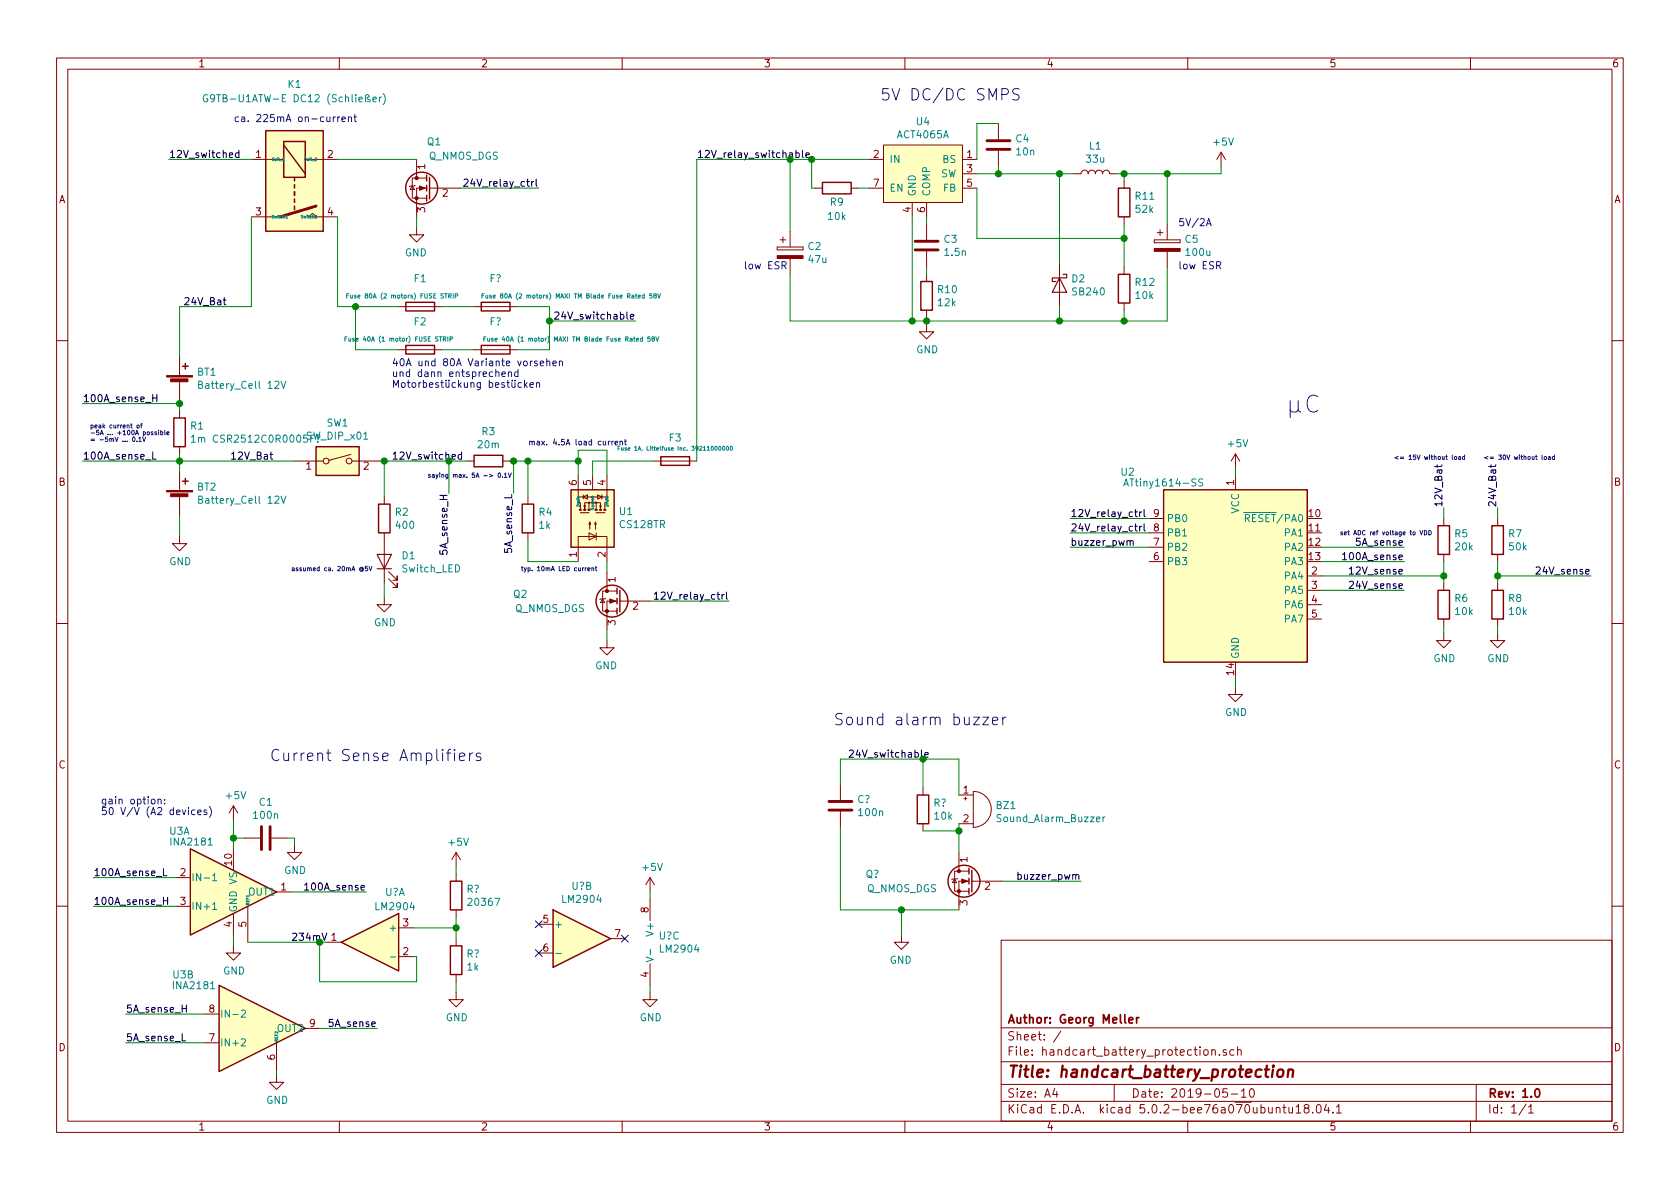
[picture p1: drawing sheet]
EESchema Schematic File Version 4
LIBS:handcart_battery_protection-cache
EELAYER 26 0
EELAYER END
$Descr A4 11693 8268
encoding utf-8
Sheet 1 1
Title "handcart_battery_protection"
Date "2019-05-10"
Rev "1.0"
Comp "Author: Georg Meller"
Comment1 ""
Comment2 ""
Comment3 ""
Comment4 ""
$EndDescr
$Comp
L Device:Battery_Cell BT1
U 1 1
P 1250 2675
F 0 "BT1" H 1368 2771 50  0000 L CNN
F 1 "Battery_Cell 12V" H 1368 2680 50  0000 L CNN
F 2 "" V 1250 2735 50  0001 C CNN
F 3 "~" V 1250 2735 50  0001 C CNN
	1    1250 2675
	1    0    0    -1  
$EndComp
$Comp
L Device:Battery_Cell BT2
U 1 1
P 1250 3475
F 0 "BT2" H 1368 3571 50  0000 L CNN
F 1 "Battery_Cell 12V" H 1368 3480 50  0000 L CNN
F 2 "" V 1250 3535 50  0001 C CNN
F 3 "~" V 1250 3535 50  0001 C CNN
	1    1250 3475
	1    0    0    -1  
$EndComp
Wire Wire Line
	1250 3575 1250 3725
$Comp
L power:GND #PWR01
U 1 1
P 1250 3725
F 0 "#PWR01" H 1250 3475 50  0001 C CNN
F 1 "GND" H 1255 3552 50  0000 C CNN
F 2 "" H 1250 3725 50  0001 C CNN
F 3 "" H 1250 3725 50  0001 C CNN
	1    1250 3725
	1    0    0    -1  
$EndComp
$Comp
L project_symbols:relay K1
U 1 1
P 2050 1300
F 0 "K1" V 1325 1300 50  0000 C CNN
F 1 "G9TB-U1ATW-E DC12 (Schließer)" V 1425 1300 50  0000 C CNN
F 2 "Relay_THT:Relay_StandexMeder_DIP_LowProfile" H 2400 1250 50  0001 L CNN
F 3 "https://standexelectronics.com/wp-content/uploads/datasheet_reed_relay_DIP.pdf" H 2050 1300 50  0001 C CNN
	1    2050 1300
	0    1    1    0   
$EndComp
Wire Wire Line
	1250 2125 1250 2475
$Comp
L Device:Buzzer BZ1
U 1 1
P 6775 5625
F 0 "BZ1" H 6928 5654 50  0000 L CNN
F 1 "Sound_Alarm_Buzzer" H 6928 5563 50  0000 L CNN
F 2 "" V 6750 5725 50  0001 C CNN
F 3 "~" V 6750 5725 50  0001 C CNN
	1    6775 5625
	1    0    0    -1  
$EndComp
$Comp
L Device:Fuse F1
U 1 1
P 2925 2125
F 0 "F1" V 2728 2125 50  0000 C CNN
F 1 "Fuse 80A (2 motors) FUSE STRIP" V 2850 2000 31  0000 C CNN
F 2 "" V 2855 2125 50  0001 C CNN
F 3 "~" H 2925 2125 50  0001 C CNN
	1    2925 2125
	0    1    1    0   
$EndComp
$Comp
L Device:Fuse F2
U 1 1
P 2925 2425
F 0 "F2" V 2728 2425 50  0000 C CNN
F 1 "Fuse 40A (1 motor) FUSE STRIP" V 2850 2275 31  0000 C CNN
F 2 "" V 2855 2425 50  0001 C CNN
F 3 "~" H 2925 2425 50  0001 C CNN
	1    2925 2425
	0    1    1    0   
$EndComp
Text Label 1600 3200 0    50   ~ 0
12V_Bat
Text Label 1275 2125 0    50   ~ 0
24V_Bat
$Comp
L Device:Fuse F3
U 1 1
P 4700 3200
F 0 "F3" V 4537 3200 50  0000 C CNN
F 1 "Fuse 1A, Littelfuse Inc. 39211000000" V 4611 3200 28  0000 C CNN
F 2 "" V 4630 3200 50  0001 C CNN
F 3 "Fuse 1A, Littelfuse Inc. 39211000000" H 4700 3200 50  0001 C CNN
	1    4700 3200
	0    1    1    0   
$EndComp
Wire Wire Line
	2775 2125 2475 2125
Wire Wire Line
	2475 2125 2475 2425
Wire Wire Line
	2475 2425 2775 2425
Connection ~ 2475 2125
Wire Wire Line
	2475 2125 2350 2125
Wire Wire Line
	3825 2225 3825 2425
Wire Wire Line
	3825 2225 4425 2225
Text Notes 2725 2700 0    50   ~ 0
40A und 80A Variante vorsehen\nund dann entsprechend \nMotorbestückung bestücken
Wire Wire Line
	1250 2125 1750 2125
$Comp
L Switch:SW_DIP_x01 SW1
U 1 1
P 2350 3200
F 0 "SW1" H 2350 3467 50  0000 C CNN
F 1 "SW_DIP_x01" H 2350 3376 50  0000 C CNN
F 2 "" H 2350 3200 50  0001 C CNN
F 3 "" H 2350 3200 50  0001 C CNN
	1    2350 3200
	1    0    0    -1  
$EndComp
$Comp
L power:GND #PWR02
U 1 1
P 2675 4150
F 0 "#PWR02" H 2675 3900 50  0001 C CNN
F 1 "GND" H 2680 3977 50  0000 C CNN
F 2 "" H 2675 4150 50  0001 C CNN
F 3 "" H 2675 4150 50  0001 C CNN
	1    2675 4150
	1    0    0    -1  
$EndComp
$Comp
L Device:LED D1
U 1 1
P 2675 3900
F 0 "D1" V 2713 3783 50  0000 R CNN
F 1 "Switch_LED" V 2622 3783 50  0000 R CNN
F 2 "" H 2675 3900 50  0001 C CNN
F 3 "~" H 2675 3900 50  0001 C CNN
	1    2675 3900
	0    -1   -1   0   
$EndComp
$Comp
L project_symbols:CS128TR U1
U 1 1
P 4125 3600
F 0 "U1" V 4171 3420 50  0000 R CNN
F 1 "CS128TR" V 4080 3420 50  0000 R CNN
F 2 "Package_SO:SO-4_4.4x4.3mm_P2.54mm" H 3925 3400 50  0001 L CIN
F 3 "https://docs.broadcom.com/docs/AV02-0173EN" H 4075 3600 50  0001 L CNN
	1    4125 3600
	0    -1   -1   0   
$EndComp
Wire Wire Line
	4125 3200 4125 3300
Wire Wire Line
	4125 3200 4550 3200
Wire Wire Line
	4225 3300 4225 3125
Wire Wire Line
	4225 3125 4025 3125
Wire Wire Line
	4025 3125 4025 3200
Connection ~ 4025 3200
Wire Wire Line
	4025 3200 4025 3300
Text Notes 3675 3100 0    39   ~ 0
max. 4.5A load current
Wire Wire Line
	3675 3900 4025 3900
$Comp
L Device:R R4
U 1 1
P 3675 3600
F 0 "R4" H 3745 3646 50  0000 L CNN
F 1 "1k" H 3745 3555 50  0000 L CNN
F 2 "" V 3605 3600 50  0001 C CNN
F 3 "~" H 3675 3600 50  0001 C CNN
	1    3675 3600
	1    0    0    -1  
$EndComp
$Comp
L power:GND #PWR03
U 1 1
P 2900 1575
F 0 "#PWR03" H 2900 1325 50  0001 C CNN
F 1 "GND" H 2905 1402 50  0000 C CNN
F 2 "" H 2900 1575 50  0001 C CNN
F 3 "" H 2900 1575 50  0001 C CNN
	1    2900 1575
	-1   0    0    -1  
$EndComp
Text Notes 3625 3975 0    31   ~ 0
typ. 10mA LED current
Wire Wire Line
	3675 3900 3675 3750
Wire Wire Line
	3675 3200 3675 3450
Wire Wire Line
	3675 3200 4025 3200
$Comp
L Device:Q_NMOS_DGS Q1
U 1 1
P 3000 1300
F 0 "Q1" H 2925 1625 50  0000 L CNN
F 1 "Q_NMOS_DGS" H 2525 1525 50  0000 L CNN
F 2 "" H 3200 1400 50  0001 C CNN
F 3 "~" H 3000 1300 50  0001 C CNN
	1    3000 1300
	-1   0    0    -1  
$EndComp
Wire Wire Line
	2900 1500 2900 1575
Wire Wire Line
	4225 3900 4225 3975
Wire Wire Line
	3200 1300 3750 1300
Text Label 3750 1300 2    50   ~ 0
24V_relay_ctrl
$Comp
L Device:R R2
U 1 1
P 2675 3600
F 0 "R2" H 2745 3646 50  0000 L CNN
F 1 "400" H 2745 3555 50  0000 L CNN
F 2 "" V 2605 3600 50  0001 C CNN
F 3 "~" H 2675 3600 50  0001 C CNN
	1    2675 3600
	1    0    0    -1  
$EndComp
Text Notes 2025 3975 0    31   ~ 0
assumed ca. 20mA @5V
Text Label 4850 1100 0    50   ~ 0
12V_relay_switchable
Text Label 4425 2225 2    50   ~ 0
24V_switchable
Wire Wire Line
	2675 3200 2675 3450
Text Label 2725 3200 0    50   ~ 0
12V_switched
Wire Wire Line
	2050 3200 1250 3200
Wire Wire Line
	1250 3200 1250 3275
Wire Wire Line
	2675 4050 2675 4150
Wire Wire Line
	2675 3200 2650 3200
Text Notes 1625 850  0    50   ~ 0
ca. 225mA on-current
Wire Wire Line
	1750 2125 1750 1500
Wire Wire Line
	2350 1500 2350 2125
Wire Wire Line
	2900 1100 2350 1100
$Comp
L power:GND #PWR04
U 1 1
P 4225 4450
F 0 "#PWR04" H 4225 4200 50  0001 C CNN
F 1 "GND" H 4230 4277 50  0000 C CNN
F 2 "" H 4225 4450 50  0001 C CNN
F 3 "" H 4225 4450 50  0001 C CNN
	1    4225 4450
	-1   0    0    -1  
$EndComp
$Comp
L Device:Q_NMOS_DGS Q2
U 1 1
P 4325 4175
F 0 "Q2" H 4975 4225 50  0000 L CNN
F 1 "Q_NMOS_DGS" H 4575 4125 50  0000 L CNN
F 2 "" H 4525 4275 50  0001 C CNN
F 3 "~" H 4325 4175 50  0001 C CNN
	1    4325 4175
	-1   0    0    -1  
$EndComp
Wire Wire Line
	4225 4375 4225 4450
Wire Wire Line
	4525 4175 5075 4175
Text Label 5075 4175 2    50   ~ 0
12V_relay_ctrl
Wire Wire Line
	1750 1100 1175 1100
Text Label 1175 1100 0    50   ~ 0
12V_switched
Text Notes 6125 700  0    79   ~ 0
5V DC/DC SMPS
$Comp
L MCU_Microchip_ATtiny:ATtiny1614-SS U2
U 1 1
P 8600 4000
F 0 "U2" H 7850 4725 50  0000 C CNN
F 1 "ATtiny1614-SS" H 8100 4650 50  0000 C CNN
F 2 "Package_SO:SOIC-14_3.9x8.7mm_P1.27mm" H 8600 4000 50  0001 C CIN
F 3 "http://ww1.microchip.com/downloads/en/DeviceDoc/ATtiny1614-data-sheet-40001995A.pdf" H 8600 4000 50  0001 C CNN
	1    8600 4000
	1    0    0    -1  
$EndComp
$Comp
L Device:R R1
U 1 1
P 1250 3000
F 0 "R1" H 1320 3046 50  0000 L CNN
F 1 "1m CSR2512C0R0005F?" H 1320 2955 50  0000 L CNN
F 2 "" V 1180 3000 50  0001 C CNN
F 3 "~" H 1250 3000 50  0001 C CNN
	1    1250 3000
	1    0    0    -1  
$EndComp
Wire Wire Line
	1250 3150 1250 3200
Connection ~ 1250 3200
Wire Wire Line
	1250 2775 1250 2800
$Comp
L Device:R R3
U 1 1
P 3400 3200
F 0 "R3" V 3193 3200 50  0000 C CNN
F 1 "20m" V 3284 3200 50  0000 C CNN
F 2 "" V 3330 3200 50  0001 C CNN
F 3 "~" H 3400 3200 50  0001 C CNN
	1    3400 3200
	0    1    1    0   
$EndComp
Connection ~ 3675 3200
Wire Wire Line
	3550 3200 3575 3200
Wire Wire Line
	2675 3200 3125 3200
Connection ~ 2675 3200
$Comp
L power:GND #PWR05
U 1 1
P 8600 4775
F 0 "#PWR05" H 8600 4525 50  0001 C CNN
F 1 "GND" H 8605 4602 50  0000 C CNN
F 2 "" H 8600 4775 50  0001 C CNN
F 3 "" H 8600 4775 50  0001 C CNN
	1    8600 4775
	1    0    0    -1  
$EndComp
Wire Wire Line
	8600 4775 8600 4700
$Comp
L Device:R R5
U 1 1
P 10050 3750
F 0 "R5" H 10120 3796 50  0000 L CNN
F 1 "20k" H 10120 3705 50  0000 L CNN
F 2 "" V 9980 3750 50  0001 C CNN
F 3 "~" H 10050 3750 50  0001 C CNN
	1    10050 3750
	1    0    0    -1  
$EndComp
$Comp
L Device:R R6
U 1 1
P 10050 4200
F 0 "R6" H 10120 4246 50  0000 L CNN
F 1 "10k" H 10120 4155 50  0000 L CNN
F 2 "" V 9980 4200 50  0001 C CNN
F 3 "~" H 10050 4200 50  0001 C CNN
	1    10050 4200
	1    0    0    -1  
$EndComp
$Comp
L Device:R R7
U 1 1
P 10425 3750
F 0 "R7" H 10495 3796 50  0000 L CNN
F 1 "50k" H 10495 3705 50  0000 L CNN
F 2 "" V 10355 3750 50  0001 C CNN
F 3 "~" H 10425 3750 50  0001 C CNN
	1    10425 3750
	1    0    0    -1  
$EndComp
$Comp
L Device:R R8
U 1 1
P 10425 4200
F 0 "R8" H 10495 4246 50  0000 L CNN
F 1 "10k" H 10495 4155 50  0000 L CNN
F 2 "" V 10355 4200 50  0001 C CNN
F 3 "~" H 10425 4200 50  0001 C CNN
	1    10425 4200
	1    0    0    -1  
$EndComp
$Comp
L power:GND #PWR06
U 1 1
P 10050 4400
F 0 "#PWR06" H 10050 4150 50  0001 C CNN
F 1 "GND" H 10055 4227 50  0000 C CNN
F 2 "" H 10050 4400 50  0001 C CNN
F 3 "" H 10050 4400 50  0001 C CNN
	1    10050 4400
	1    0    0    -1  
$EndComp
$Comp
L power:GND #PWR07
U 1 1
P 10425 4400
F 0 "#PWR07" H 10425 4150 50  0001 C CNN
F 1 "GND" H 10430 4227 50  0000 C CNN
F 2 "" H 10425 4400 50  0001 C CNN
F 3 "" H 10425 4400 50  0001 C CNN
	1    10425 4400
	1    0    0    -1  
$EndComp
Wire Wire Line
	10425 4350 10425 4400
Wire Wire Line
	10050 4350 10050 4400
Wire Wire Line
	9200 4000 10050 4000
Wire Wire Line
	10050 4000 10050 4050
Wire Wire Line
	10050 3900 10050 4000
Connection ~ 10050 4000
Text Label 10050 3525 1    50   ~ 0
12V_Bat
Wire Wire Line
	10050 3525 10050 3600
Text Notes 9700 3200 0    31   ~ 0
<= 15V without load
Text Label 9775 4000 2    50   ~ 0
12V_sense
Wire Wire Line
	10425 3600 10425 3525
Wire Wire Line
	10425 3900 10425 4000
Wire Wire Line
	10425 4000 11075 4000
Connection ~ 10425 4000
Wire Wire Line
	10425 4000 10425 4050
Text Notes 9325 3725 0    31   ~ 0
set ADC ref voltage to VDD
Text Label 10425 3525 1    50   ~ 0
24V_Bat
Text Label 11075 4000 2    50   ~ 0
24V_sense
Wire Wire Line
	9200 4100 9775 4100
Text Label 9775 4100 2    50   ~ 0
24V_sense
Text Notes 10325 3200 0    31   ~ 0
<= 30V without load
$Comp
L project_symbols:ACT4065A U4
U 1 1
P 6400 1100
F 0 "U4" H 6425 1365 50  0000 C CNN
F 1 "ACT4065A" H 6425 1274 50  0000 C CNN
F 2 "" H 6400 1100 50  0001 C CNN
F 3 "" H 6400 1100 50  0001 C CNN
	1    6400 1100
	1    0    0    -1  
$EndComp
$Comp
L Device:R R9
U 1 1
P 5825 1300
F 0 "R9" V 5725 1300 50  0000 C CNN
F 1 "10k" V 5625 1300 50  0000 C CNN
F 2 "" V 5755 1300 50  0001 C CNN
F 3 "~" H 5825 1300 50  0001 C CNN
	1    5825 1300
	0    -1   -1   0   
$EndComp
Wire Wire Line
	5975 1300 6050 1300
Wire Wire Line
	5650 1100 5650 1300
Wire Wire Line
	5650 1300 5675 1300
Wire Wire Line
	5650 1100 6050 1100
$Comp
L Device:C C4
U 1 1
P 6950 1000
F 0 "C4" H 7065 1046 50  0000 L CNN
F 1 "10n" H 7065 955 50  0000 L CNN
F 2 "" H 6988 850 50  0001 C CNN
F 3 "~" H 6950 1000 50  0001 C CNN
	1    6950 1000
	1    0    0    -1  
$EndComp
Wire Wire Line
	4850 3200 4850 1100
Wire Wire Line
	4850 1100 5500 1100
Connection ~ 5650 1100
Wire Wire Line
	6800 1100 6800 850 
Wire Wire Line
	6800 850  6950 850 
Wire Wire Line
	6800 1200 6950 1200
Wire Wire Line
	6950 1150 6950 1200
Connection ~ 6950 1200
$Comp
L Device:L L1
U 1 1
P 7625 1200
F 0 "L1" V 7815 1200 50  0000 C CNN
F 1 "33u" V 7724 1200 50  0000 C CNN
F 2 "" H 7625 1200 50  0001 C CNN
F 3 "~" H 7625 1200 50  0001 C CNN
	1    7625 1200
	0    -1   -1   0   
$EndComp
Wire Wire Line
	6950 1200 7375 1200
Wire Wire Line
	7775 1200 7825 1200
$Comp
L Device:D_Schottky D2
U 1 1
P 7375 1975
F 0 "D2" V 7329 2054 50  0000 L CNN
F 1 "SB240" V 7420 2054 50  0000 L CNN
F 2 "" H 7375 1975 50  0001 C CNN
F 3 "~" H 7375 1975 50  0001 C CNN
	1    7375 1975
	0    1    1    0   
$EndComp
Wire Wire Line
	7375 1200 7375 1825
Connection ~ 7375 1200
Wire Wire Line
	7375 1200 7475 1200
$Comp
L power:GND #PWR0101
U 1 1
P 6450 2250
F 0 "#PWR0101" H 6450 2000 50  0001 C CNN
F 1 "GND" H 6455 2077 50  0000 C CNN
F 2 "" H 6450 2250 50  0001 C CNN
F 3 "" H 6450 2250 50  0001 C CNN
	1    6450 2250
	1    0    0    -1  
$EndComp
$Comp
L Device:C C3
U 1 1
P 6450 1700
F 0 "C3" H 6565 1746 50  0000 L CNN
F 1 "1.5n" H 6565 1655 50  0000 L CNN
F 2 "" H 6488 1550 50  0001 C CNN
F 3 "~" H 6450 1700 50  0001 C CNN
	1    6450 1700
	1    0    0    -1  
$EndComp
Wire Wire Line
	6450 1500 6450 1550
$Comp
L Device:R R10
U 1 1
P 6450 2050
F 0 "R10" H 6520 2096 50  0000 L CNN
F 1 "12k" H 6520 2005 50  0000 L CNN
F 2 "" V 6380 2050 50  0001 C CNN
F 3 "~" H 6450 2050 50  0001 C CNN
	1    6450 2050
	1    0    0    -1  
$EndComp
Wire Wire Line
	6450 2250 6450 2225
Wire Wire Line
	6450 1850 6450 1900
Wire Wire Line
	6350 1500 6350 2225
Wire Wire Line
	6350 2225 6450 2225
Connection ~ 6450 2225
Wire Wire Line
	6450 2225 6450 2200
$Comp
L Device:CP C2
U 1 1
P 5500 1750
F 0 "C2" H 5618 1796 50  0000 L CNN
F 1 "47u" H 5618 1705 50  0000 L CNN
F 2 "" H 5538 1600 50  0001 C CNN
F 3 "~" H 5500 1750 50  0001 C CNN
	1    5500 1750
	1    0    0    -1  
$EndComp
Wire Wire Line
	6350 2225 5500 2225
Wire Wire Line
	5500 2225 5500 1900
Connection ~ 6350 2225
Wire Wire Line
	5500 1600 5500 1100
Connection ~ 5500 1100
Wire Wire Line
	5500 1100 5650 1100
$Comp
L Device:CP C5
U 1 1
P 8125 1700
F 0 "C5" H 8243 1746 50  0000 L CNN
F 1 "100u" H 8243 1655 50  0000 L CNN
F 2 "" H 8163 1550 50  0001 C CNN
F 3 "~" H 8125 1700 50  0001 C CNN
	1    8125 1700
	1    0    0    -1  
$EndComp
Wire Wire Line
	8125 1850 8125 2225
Wire Wire Line
	8125 2225 7825 2225
Wire Wire Line
	8125 1550 8125 1200
Connection ~ 8125 1200
$Comp
L Device:R R12
U 1 1
P 7825 2000
F 0 "R12" H 7895 2046 50  0000 L CNN
F 1 "10k" H 7895 1955 50  0000 L CNN
F 2 "" V 7755 2000 50  0001 C CNN
F 3 "~" H 7825 2000 50  0001 C CNN
	1    7825 2000
	1    0    0    -1  
$EndComp
$Comp
L Device:R R11
U 1 1
P 7825 1400
F 0 "R11" H 7895 1446 50  0000 L CNN
F 1 "52k" H 7895 1355 50  0000 L CNN
F 2 "" V 7755 1400 50  0001 C CNN
F 3 "~" H 7825 1400 50  0001 C CNN
	1    7825 1400
	1    0    0    -1  
$EndComp
Wire Wire Line
	7825 1200 7825 1250
Connection ~ 7825 1200
Wire Wire Line
	7825 1200 8125 1200
Wire Wire Line
	7825 1550 7825 1650
Wire Wire Line
	7825 2150 7825 2225
Connection ~ 7825 2225
Wire Wire Line
	7825 2225 7375 2225
Wire Wire Line
	7375 2125 7375 2225
Connection ~ 7375 2225
Wire Wire Line
	7375 2225 6450 2225
Wire Wire Line
	7825 1650 6800 1650
Wire Wire Line
	6800 1650 6800 1300
Connection ~ 7825 1650
Wire Wire Line
	7825 1650 7825 1850
Text Notes 8200 1575 0    50   ~ 0
5V/2A
$Comp
L power:+5V #PWR0102
U 1 1
P 8500 1150
F 0 "#PWR0102" H 8500 1000 50  0001 C CNN
F 1 "+5V" H 8515 1323 50  0000 C CNN
F 2 "" H 8500 1150 50  0001 C CNN
F 3 "" H 8500 1150 50  0001 C CNN
	1    8500 1150
	1    0    0    -1  
$EndComp
Wire Wire Line
	8500 1150 8500 1200
Wire Wire Line
	8125 1200 8500 1200
$Comp
L power:+5V #PWR0103
U 1 1
P 8600 3250
F 0 "#PWR0103" H 8600 3100 50  0001 C CNN
F 1 "+5V" H 8615 3423 50  0000 C CNN
F 2 "" H 8600 3250 50  0001 C CNN
F 3 "" H 8600 3250 50  0001 C CNN
	1    8600 3250
	1    0    0    -1  
$EndComp
Wire Wire Line
	8600 3250 8600 3300
Text Notes 5175 1875 0    50   ~ 0
low ESR
Text Notes 8200 1875 0    50   ~ 0
low ESR
Text Notes 625  3075 0    31   ~ 0
peak current of\n-5A ... +100A possible\n= -5mV ... 0.1V
Text Notes 2975 3325 0    31   ~ 0
saying max. 5A -> 0.1V
$Comp
L project_symbols:INA2181 U3
U 1 1
P 1725 6200
F 0 "U3" H 1175 6625 50  0000 L CNN
F 1 "INA2181" H 1175 6550 50  0000 L CNN
F 2 "" H 1725 6200 50  0001 C CNN
F 3 "http://www.ti.com/lit/ds/symlink/ina282.pdf" H 1725 6200 50  0001 C CNN
	1    1725 6200
	1    0    0    -1  
$EndComp
$Comp
L project_symbols:INA2181 U3
U 2 1
P 1925 7150
F 0 "U3" H 1275 7525 50  0000 C CNN
F 1 "INA2181" H 1350 7450 50  0000 C CNN
F 2 "" H 1925 7150 50  0001 C CNN
F 3 "http://www.ti.com/lit/ds/symlink/ina282.pdf" H 1925 7150 50  0001 C CNN
	2    1925 7150
	1    0    0    -1  
$EndComp
$Comp
L power:GND #PWR0104
U 1 1
P 1625 6575
F 0 "#PWR0104" H 1625 6325 50  0001 C CNN
F 1 "GND" H 1630 6402 50  0000 C CNN
F 2 "" H 1625 6575 50  0001 C CNN
F 3 "" H 1625 6575 50  0001 C CNN
	1    1625 6575
	1    0    0    -1  
$EndComp
Wire Wire Line
	1625 6575 1625 6500
$Comp
L power:+5V #PWR0105
U 1 1
P 1625 5700
F 0 "#PWR0105" H 1625 5550 50  0001 C CNN
F 1 "+5V" H 1640 5873 50  0000 C CNN
F 2 "" H 1625 5700 50  0001 C CNN
F 3 "" H 1625 5700 50  0001 C CNN
	1    1625 5700
	1    0    0    -1  
$EndComp
Wire Wire Line
	1625 5700 1625 5825
$Comp
L Device:C C1
U 1 1
P 1850 5825
F 0 "C1" V 1598 5825 50  0000 C CNN
F 1 "100n" V 1689 5825 50  0000 C CNN
F 2 "" H 1888 5675 50  0001 C CNN
F 3 "~" H 1850 5825 50  0001 C CNN
	1    1850 5825
	0    1    1    0   
$EndComp
Wire Wire Line
	1700 5825 1625 5825
Connection ~ 1625 5825
Wire Wire Line
	1625 5825 1625 5900
Wire Wire Line
	2000 5825 2050 5825
Wire Wire Line
	2050 5825 2050 5875
$Comp
L power:GND #PWR0106
U 1 1
P 2050 5875
F 0 "#PWR0106" H 2050 5625 50  0001 C CNN
F 1 "GND" H 2055 5702 50  0000 C CNN
F 2 "" H 2050 5875 50  0001 C CNN
F 3 "" H 2050 5875 50  0001 C CNN
	1    2050 5875
	1    0    0    -1  
$EndComp
Wire Wire Line
	1250 2800 575  2800
Connection ~ 1250 2800
Wire Wire Line
	1250 2800 1250 2850
Text Label 575  2800 0    50   ~ 0
100A_sense_H
Wire Wire Line
	1250 3200 575  3200
Text Label 575  3200 0    50   ~ 0
100A_sense_L
Text Label 2025 6550 0    50   ~ 0
234mV
$Comp
L Amplifier_Operational:LM2904 U?
U 1 1
P 2575 6550
F 0 "U?" H 2400 6900 50  0000 C CNN
F 1 "LM2904" H 2400 6800 50  0000 C CNN
F 2 "" H 2575 6550 50  0001 C CNN
F 3 "http://www.ti.com/lit/ds/symlink/lm358.pdf" H 2575 6550 50  0001 C CNN
	1    2575 6550
	-1   0    0    -1  
$EndComp
$Comp
L Amplifier_Operational:LM2904 U?
U 2 1
P 4050 6525
F 0 "U?" H 4050 6892 50  0000 C CNN
F 1 "LM2904" H 4050 6801 50  0000 C CNN
F 2 "" H 4050 6525 50  0001 C CNN
F 3 "http://www.ti.com/lit/ds/symlink/lm358.pdf" H 4050 6525 50  0001 C CNN
	2    4050 6525
	1    0    0    -1  
$EndComp
$Comp
L Amplifier_Operational:LM2904 U?
U 3 1
P 4625 6550
F 0 "U?" H 4583 6596 50  0000 L CNN
F 1 "LM2904" H 4583 6505 50  0000 L CNN
F 2 "" H 4625 6550 50  0001 C CNN
F 3 "http://www.ti.com/lit/ds/symlink/lm358.pdf" H 4625 6550 50  0001 C CNN
	3    4625 6550
	1    0    0    -1  
$EndComp
$Comp
L power:GND #PWR?
U 1 1
P 4525 6900
F 0 "#PWR?" H 4525 6650 50  0001 C CNN
F 1 "GND" H 4530 6727 50  0000 C CNN
F 2 "" H 4525 6900 50  0001 C CNN
F 3 "" H 4525 6900 50  0001 C CNN
	1    4525 6900
	1    0    0    -1  
$EndComp
Wire Wire Line
	4525 6900 4525 6850
$Comp
L power:+5V #PWR?
U 1 1
P 4525 6200
F 0 "#PWR?" H 4525 6050 50  0001 C CNN
F 1 "+5V" H 4540 6373 50  0000 C CNN
F 2 "" H 4525 6200 50  0001 C CNN
F 3 "" H 4525 6200 50  0001 C CNN
	1    4525 6200
	1    0    0    -1  
$EndComp
Wire Wire Line
	4525 6200 4525 6250
Wire Wire Line
	1725 6550 2225 6550
Wire Wire Line
	2900 6650 2900 6825
Wire Wire Line
	2900 6825 2225 6825
Wire Wire Line
	2225 6825 2225 6550
Connection ~ 2225 6550
Wire Wire Line
	2225 6550 2275 6550
Wire Wire Line
	2875 6650 2900 6650
Wire Wire Line
	2875 6450 3175 6450
$Comp
L Device:R R?
U 1 1
P 3175 6675
F 0 "R?" H 3245 6721 50  0000 L CNN
F 1 "1k" H 3245 6630 50  0000 L CNN
F 2 "" V 3105 6675 50  0001 C CNN
F 3 "~" H 3175 6675 50  0001 C CNN
	1    3175 6675
	1    0    0    -1  
$EndComp
$Comp
L Device:R R?
U 1 1
P 3175 6225
F 0 "R?" H 3245 6271 50  0000 L CNN
F 1 "20367" H 3245 6180 50  0000 L CNN
F 2 "" V 3105 6225 50  0001 C CNN
F 3 "~" H 3175 6225 50  0001 C CNN
	1    3175 6225
	1    0    0    -1  
$EndComp
$Comp
L power:+5V #PWR?
U 1 1
P 3175 6025
F 0 "#PWR?" H 3175 5875 50  0001 C CNN
F 1 "+5V" H 3190 6198 50  0000 C CNN
F 2 "" H 3175 6025 50  0001 C CNN
F 3 "" H 3175 6025 50  0001 C CNN
	1    3175 6025
	1    0    0    -1  
$EndComp
Wire Wire Line
	3175 6025 3175 6075
Wire Wire Line
	3175 6825 3175 6900
$Comp
L power:GND #PWR?
U 1 1
P 3175 6900
F 0 "#PWR?" H 3175 6650 50  0001 C CNN
F 1 "GND" H 3180 6727 50  0000 C CNN
F 2 "" H 3175 6900 50  0001 C CNN
F 3 "" H 3175 6900 50  0001 C CNN
	1    3175 6900
	1    0    0    -1  
$EndComp
Wire Wire Line
	3175 6375 3175 6450
Wire Wire Line
	3175 6525 3175 6450
Connection ~ 3175 6450
NoConn ~ 3750 6425
NoConn ~ 3750 6625
NoConn ~ 4350 6525
Text Notes 700  5675 0    50   ~ 0
gain option:\n50 V/V (A2 devices)
Wire Wire Line
	1225 6300 650  6300
Text Label 650  6300 0    50   ~ 0
100A_sense_H
Wire Wire Line
	1225 6100 650  6100
Text Label 650  6100 0    50   ~ 0
100A_sense_L
Wire Wire Line
	3125 3200 3125 3425
Connection ~ 3125 3200
Wire Wire Line
	3125 3200 3250 3200
Text Label 3125 3425 3    50   ~ 0
5A_sense_H
Text Label 3575 3425 3    50   ~ 0
5A_sense_L
Wire Wire Line
	3575 3425 3575 3200
Connection ~ 3575 3200
Wire Wire Line
	3575 3200 3675 3200
Text Label 875  7050 0    50   ~ 0
5A_sense_H
Wire Wire Line
	875  7050 1425 7050
Wire Wire Line
	1425 7250 875  7250
Text Label 875  7250 0    50   ~ 0
5A_sense_L
$Comp
L power:GND #PWR?
U 1 1
P 1925 7475
F 0 "#PWR?" H 1925 7225 50  0001 C CNN
F 1 "GND" H 1930 7302 50  0000 C CNN
F 2 "" H 1925 7475 50  0001 C CNN
F 3 "" H 1925 7475 50  0001 C CNN
	1    1925 7475
	1    0    0    -1  
$EndComp
Wire Wire Line
	1925 7450 1925 7475
Wire Wire Line
	9200 3800 9775 3800
Wire Wire Line
	9200 3900 9775 3900
Text Label 9775 3900 2    50   ~ 0
100A_sense
Text Label 9775 3800 2    50   ~ 0
5A_sense
Text Label 2625 7150 2    50   ~ 0
5A_sense
Wire Wire Line
	2625 7150 2225 7150
Text Label 2550 6200 2    50   ~ 0
100A_sense
Wire Wire Line
	2550 6200 2025 6200
$Comp
L Device:Fuse F?
U 1 1
P 3450 2425
F 0 "F?" V 3253 2425 50  0000 C CNN
F 1 "Fuse 40A (1 motor) MAXI TM Blade Fuse Rated 58V" V 3375 2950 31  0000 C CNN
F 2 "" V 3380 2425 50  0001 C CNN
F 3 "~" H 3450 2425 50  0001 C CNN
	1    3450 2425
	0    1    1    0   
$EndComp
$Comp
L Device:Fuse F?
U 1 1
P 3450 2125
F 0 "F?" V 3253 2125 50  0000 C CNN
F 1 "Fuse 80A (2 motors) MAXI TM Blade Fuse Rated 58V" V 3375 2650 31  0000 C CNN
F 2 "" V 3380 2125 50  0001 C CNN
F 3 "~" H 3450 2125 50  0001 C CNN
	1    3450 2125
	0    1    1    0   
$EndComp
Wire Wire Line
	3300 2125 3075 2125
Wire Wire Line
	3075 2425 3300 2425
Wire Wire Line
	3600 2425 3825 2425
Wire Wire Line
	3825 2225 3825 2125
Wire Wire Line
	3825 2125 3600 2125
Connection ~ 3825 2225
Text Label 7450 3600 0    50   ~ 0
12V_relay_ctrl
Wire Wire Line
	8000 3600 7450 3600
Text Label 7450 3700 0    50   ~ 0
24V_relay_ctrl
Wire Wire Line
	7450 3700 8000 3700
$Comp
L Device:C C?
U 1 1
P 5850 5600
F 0 "C?" H 5965 5646 50  0000 L CNN
F 1 "100n" H 5965 5555 50  0000 L CNN
F 2 "" H 5888 5450 50  0001 C CNN
F 3 "~" H 5850 5600 50  0001 C CNN
	1    5850 5600
	1    0    0    -1  
$EndComp
$Comp
L power:GND #PWR?
U 1 1
P 6275 6500
F 0 "#PWR?" H 6275 6250 50  0001 C CNN
F 1 "GND" H 6280 6327 50  0000 C CNN
F 2 "" H 6275 6500 50  0001 C CNN
F 3 "" H 6275 6500 50  0001 C CNN
	1    6275 6500
	-1   0    0    -1  
$EndComp
Wire Wire Line
	5850 5750 5850 6325
Text Label 5900 5275 0    50   ~ 0
24V_switchable
Wire Wire Line
	5850 5275 5850 5450
Wire Wire Line
	5850 5275 6425 5275
$Comp
L Device:R R?
U 1 1
P 6425 5625
F 0 "R?" H 6495 5671 50  0000 L CNN
F 1 "10k" H 6495 5580 50  0000 L CNN
F 2 "" V 6355 5625 50  0001 C CNN
F 3 "~" H 6425 5625 50  0001 C CNN
	1    6425 5625
	1    0    0    -1  
$EndComp
Wire Wire Line
	6425 5475 6425 5275
Connection ~ 6425 5275
Wire Wire Line
	6675 5275 6675 5525
Wire Wire Line
	6425 5275 6675 5275
$Comp
L Device:Q_NMOS_DGS Q?
U 1 1
P 6775 6125
F 0 "Q?" H 7425 6175 50  0000 L CNN
F 1 "Q_NMOS_DGS" H 7025 6075 50  0000 L CNN
F 2 "" H 6975 6225 50  0001 C CNN
F 3 "~" H 6775 6125 50  0001 C CNN
	1    6775 6125
	-1   0    0    -1  
$EndComp
Wire Wire Line
	6425 5775 6675 5775
Wire Wire Line
	6675 5725 6675 5775
Connection ~ 6675 5775
Wire Wire Line
	6675 5775 6675 5925
Wire Wire Line
	6675 6325 6275 6325
Wire Wire Line
	6275 6325 6275 6500
Connection ~ 6275 6325
Wire Wire Line
	6275 6325 5850 6325
Wire Wire Line
	8000 3800 7450 3800
Text Label 7450 3800 0    50   ~ 0
buzzer_pwm
Text Label 7525 6125 2    50   ~ 0
buzzer_pwm
Wire Wire Line
	7525 6125 6975 6125
Text Notes 5800 5050 0    79   ~ 0
Sound alarm buzzer
Text Notes 1875 5300 0    79   ~ 0
Current Sense Amplifiers
Text Notes 8950 2875 0    118  ~ 0
µC
$EndSCHEMATC
